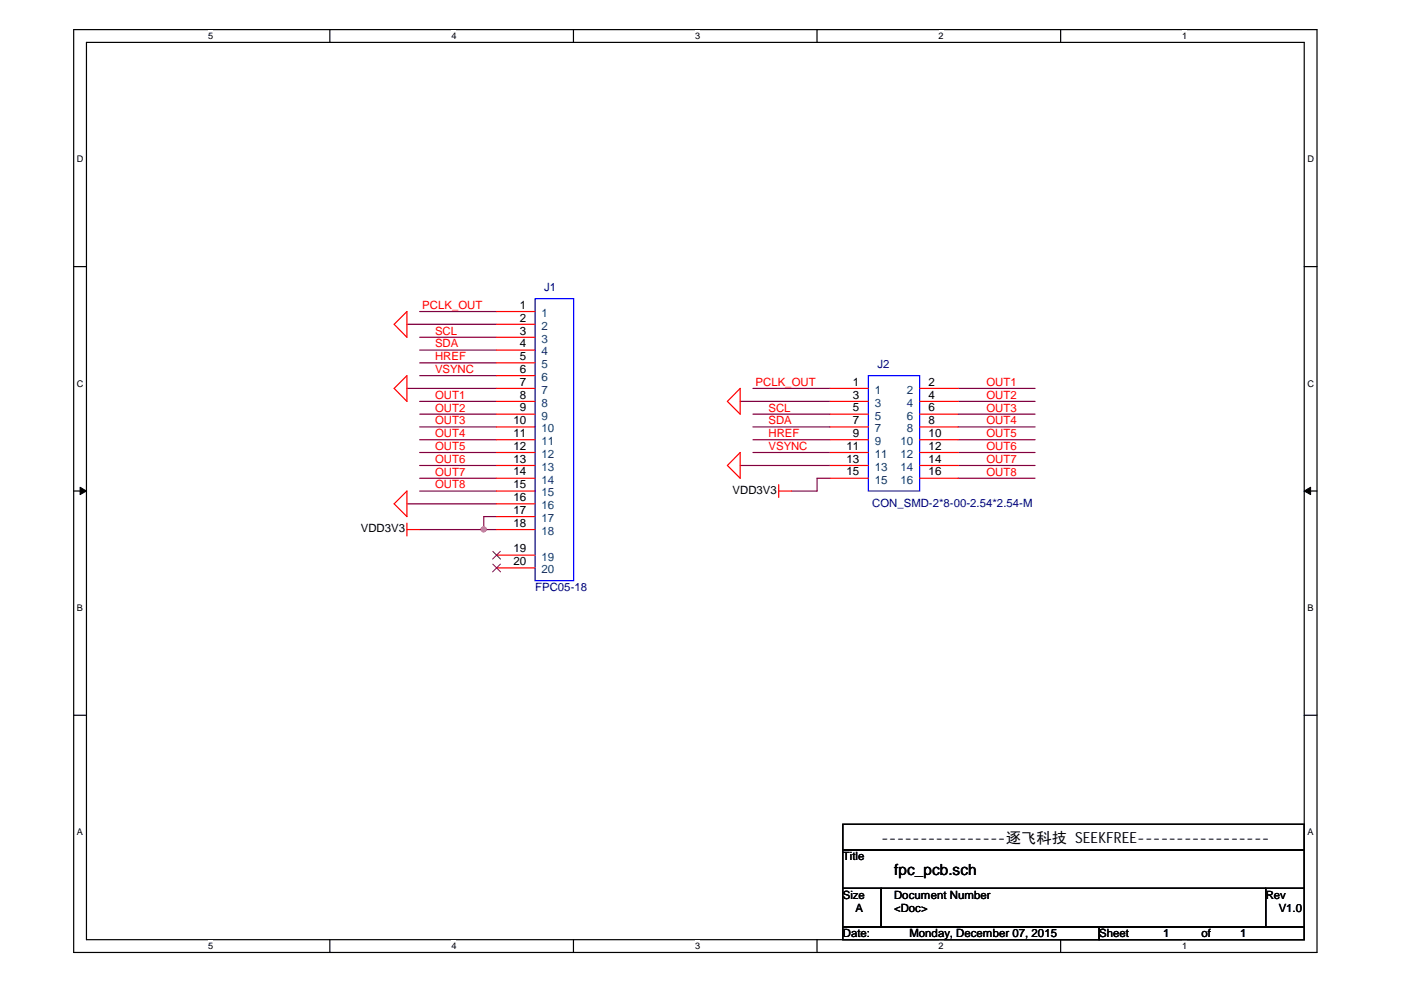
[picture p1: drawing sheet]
<svg xmlns="http://www.w3.org/2000/svg" width="297mm" height="210mm" viewBox="0 0 297 210" stroke-linecap="round" stroke-linejoin="round" font-family="sans-serif">
<path d="M15.6 6.3h263.6v195.6h-263.6zM18.3 9h258.2v190.2h-258.2z" fill="none" stroke="#000" stroke-width=".25"/>
<g fill="#fff">
<path d="M44.1 6.5h1.1v2.2h-1.1z"/>
<path d="M44.1 199.4h1.1v2.2h-1.1z"/>
</g>
<path d="M69.9 6.3v2.7M69.9 199.2v2.7" fill="none" stroke="#000" stroke-width=".25"/>
<g fill="#fff">
<path d="M95.7 6.5h1.1v2.2h-1.1z"/>
<path d="M95.7 199.4h1.1v2.2h-1.1z"/>
</g>
<path d="M121.6 6.3v2.7M121.6 199.2v2.7" fill="none" stroke="#000" stroke-width=".25"/>
<g fill="#fff">
<path d="M147.4 6.5h1v2.2h-1z"/>
<path d="M147.4 199.4h1v2.2h-1z"/>
</g>
<path d="M173.2 6.3v2.7M173.2 199.2v2.7" fill="none" stroke="#000" stroke-width=".25"/>
<g fill="#fff">
<path d="M199 6.5h1.1v2.2h-1.1z"/>
<path d="M199 199.4h1.1v2.2h-1.1z"/>
</g>
<path d="M224.9 6.3v2.7M224.9 199.2v2.7" fill="none" stroke="#000" stroke-width=".25"/>
<g fill="#fff">
<path d="M250.7 6.5h1v2.2h-1z"/>
<path d="M250.7 199.4h1v2.2h-1z"/>
<path d="M16.3 32.7h1.4v2.2h-1.4z"/>
<path d="M277.2 32.7h1.4v2.2h-1.4z"/>
<path d="M16.3 80.2h1.4v2.2h-1.4z"/>
<path d="M277.2 80.2h1.4v2.2h-1.4z"/>
</g>
<path d="M15.6 56.5h2.7M276.5 56.5h2.7" fill="none" stroke="#000" stroke-width=".25"/>
<g fill="#fff">
<path d="M16.3 127.8h1.3v2.2h-1.3z"/>
<path d="M277.2 127.8h1.3v2.2h-1.3z"/>
</g>
<path d="M15.6 104.1h2.7M276.5 104.1h2.7" fill="none" stroke="#000" stroke-width=".25"/>
<g fill="#000" stroke="#000" stroke-width=".21">
<path d="M17 103.3l1.3 .8-1.3 .8z" fill-rule="evenodd"/>
<path d="M276.5 104.1l1.4-.8v1.6z" fill-rule="evenodd"/>
</g>
<g fill="#fff">
<path d="M16.3 175.3h1.3v2.2h-1.3z"/>
<path d="M277.2 175.3h1.3v2.2h-1.3z"/>
</g>
<path d="M15.6 151.7h2.7M276.5 151.7h2.7M178.7 174.8h97.8v5.4h-97.8zM178.7 180.2h97.8v8.2h-97.8zM178.7 188.4h8.1v8.1h-8.1zM178.7 196.5h54.3v2.7h-54.3zM186.8 188.4h81.6v8.1h-81.6zM233 196.5h43.5v2.7h-43.5zM268.4 188.4h8.1v8.1h-8.1z" fill="none" stroke="#000" stroke-width=".25"/>
<g fill="none" stroke="#800040" stroke-width=".25">
<path d="M86.3 68.8h19M89 66.1h16.3M89 79.6h16.3M89 76.9h16.3M89 71.5h16.3M89 74.2h16.3M86.3 82.4h19M89 85.1h16.3M89 87.8h16.3M89 90.5h16.3M89 93.2h16.3M89 95.9h16.3"/>
<path d="M89 98.7h16.3M156.9 85.1h19.1M156.9 98.7h19.1M159.6 82.4h16.4M159.6 87.8h16.4M159.6 90.5h16.4M159.6 93.2h16.4M159.6 95.9h16.4M203.2 82.4h16.3M203.2 85.1h16.3M203.2 87.8h16.3M203.2 90.5h16.3"/>
<path d="M203.2 93.2h16.3M203.2 95.9h16.3M203.2 98.7h16.3M86.3 106.8h19M89 112.3h16.3M89 101.4h16.3M89 104.1h16.3M105.3 109.5h-2.7v2.8M176 101.4h-2.8v2.7h-5.4M203.2 101.4h16.3"/>
</g>
<circle cx="102.6" cy="112.2" r=".52" fill="#f0f" stroke="#f0f" stroke-width=".25"/>
<g fill="none" stroke="#f00" stroke-width=".25">
<path d="M86.3 66.1v5.4l-2.7-2.7zM86.3 79.6v5.5l-2.7-2.7zM105.3 66.1h8.2M105.3 71.5h8.2M105.3 76.9h8.2M105.3 74.2h8.2M105.3 79.6h8.2M105.3 68.8h8.2M105.3 82.4h8.2M105.3 87.8h8.2M105.3 85.1h8.2M105.3 90.5h8.2"/>
<path d="M105.3 93.2h8.2M105.3 95.9h8.2M105.3 98.7h8.2M156.9 82.4v5.4l-2.7-2.7zM156.9 95.9v5.5l-2.7-2.7zM176 82.4h8.1M176 87.8h8.1M176 85.1h8.1M176 90.5h8.1M176 93.2h8.1M176 95.9h8.1M176 98.7h8.1"/>
<path d="M195 82.4h8.2M195 87.8h8.2M195 85.1h8.2M195 90.5h8.2M195 93.2h8.2M195 95.9h8.2M195 98.7h8.2M86.3 104.1v5.4l-2.7-2.7zM86.3 110.9v2.7M86.3 112.3h2.7M105.3 112.3h8.2M105.3 104.1h8.2"/>
<path d="M105.3 101.4h8.2M105.3 106.8h8.2M105.3 109.5h8.2M105.3 117.7h8.2M165.1 104.1h2.7M165.1 102.8v2.7M176 101.4h8.1M195 101.4h8.2M105.3 120.4h8.2"/>
</g>
<path d="M113.5 63.3h8.1v59.8h-8.1zM184.1 79.6h10.9v24.5h-10.9z" fill="none" stroke="#00f" stroke-width=".25"/>
<path d="M104.5 116.9l1.6 1.6M104.5 119.6l1.6 1.7M106.1 116.9l-1.7 1.6M106.1 119.6l-1.7 1.7" fill="none" stroke="#804000" stroke-width=".21"/>
<g font-size="3.3">
<text x="186.8" y="178.7">----------------逐飞科技 SEEKFREE-----------------</text>
<text x="189.6" y="185.6">fpc_pcb.sch</text>
</g>
<g font-size="2.5">
<text x="110.2" y="65.5">1</text>
<text x="110.2" y="70.9">3</text>
<text x="110.2" y="68.2">2</text>
<text x="110.2" y="76.3">5</text>
<text x="110.2" y="73.6">4</text>
<text x="110.2" y="81.8">7</text>
<text x="110.2" y="79.1">6</text>
<text x="180.8" y="81.8">1</text>
<text x="196.9" y="81.8">2</text>
<text x="108.8" y="89.9">10</text>
<text x="110.2" y="87.2">9</text>
<text x="110.2" y="84.5">8</text>
<text x="180.8" y="84.5">3</text>
<text x="180.8" y="87.2">5</text>
<text x="180.8" y="89.9">7</text>
<text x="196.9" y="84.5">4</text>
<text x="196.9" y="87.2">6</text>
<text x="196.9" y="89.9">8</text>
<text x="108.8" y="92.6">11</text>
<text x="108.8" y="95.3">12</text>
<text x="179.5" y="95.3">11</text>
<text x="180.8" y="92.6">9</text>
<text x="196.9" y="92.6">10</text>
<text x="196.9" y="95.3">12</text>
<text x="108.8" y="98.1">13</text>
<text x="108.8" y="100.8">14</text>
<text x="179.5" y="98.1">13</text>
<text x="179.5" y="100.8">15</text>
<text x="196.9" y="98.1">14</text>
<text x="196.9" y="100.8">16</text>
<text x="108.8" y="103.5">15</text>
<text x="108.8" y="106.2">16</text>
<text x="108.8" y="108.9">17</text>
<text x="108.8" y="111.7">18</text>
<text x="108.8" y="117.1">19</text>
<text x="108.8" y="119.8">20</text>
</g>
<g font-size="2.5" fill="#004080">
<text x="114.8" y="67.2">1</text>
<text x="114.8" y="69.9">2</text>
<text x="114.8" y="72.7">3</text>
<text x="114.8" y="75.4">4</text>
<text x="114.8" y="78.1">5</text>
<text x="114.8" y="83.5">7</text>
<text x="114.8" y="80.8">6</text>
<text x="185.5" y="83.5">1</text>
<text x="192.3" y="83.5">2</text>
<text x="114.8" y="89">9</text>
<text x="114.8" y="86.2">8</text>
<text x="185.5" y="86.2">3</text>
<text x="185.5" y="89">5</text>
<text x="192.3" y="86.2">4</text>
<text x="192.3" y="89">6</text>
<text x="114.8" y="91.7">10</text>
<text x="114.8" y="94.4">11</text>
<text x="185.5" y="91.7">7</text>
<text x="185.5" y="94.4">9</text>
<text x="190.9" y="94.4">10</text>
<text x="192.3" y="91.7">8</text>
<text x="114.8" y="97.1">12</text>
<text x="114.8" y="99.8">13</text>
<text x="185.5" y="97.1">11</text>
<text x="185.5" y="99.8">13</text>
<text x="190.9" y="97.1">12</text>
<text x="190.9" y="99.8">14</text>
<text x="114.8" y="102.5">14</text>
<text x="114.8" y="105.3">15</text>
<text x="114.8" y="108">16</text>
<text x="185.5" y="102.5">15</text>
<text x="190.9" y="102.5">16</text>
<text x="114.8" y="110.7">17</text>
<text x="114.8" y="113.4">18</text>
<text x="114.8" y="118.8">19</text>
<text x="114.8" y="121.6">20</text>
</g>
<g font-size="2.4" fill="#f00">
<text x="89.5" y="65.5">PCLK_OUT</text>
<text x="92.2" y="71">SCL</text>
<text x="92.2" y="76.4">HREF</text>
<text x="92.2" y="73.7">SDA</text>
<text x="92.2" y="79.1">VSYNC</text>
<text x="160.2" y="81.8">PCLK_OUT</text>
<text x="209.1" y="81.8">OUT1</text>
<text x="92.2" y="84.6">OUT1</text>
<text x="92.2" y="87.3">OUT2</text>
<text x="92.2" y="90">OUT3</text>
<text x="162.9" y="87.3">SCL</text>
<text x="162.9" y="90">SDA</text>
<text x="209.1" y="84.6">OUT2</text>
<text x="209.1" y="87.3">OUT3</text>
<text x="209.1" y="90">OUT4</text>
<text x="92.2" y="92.7">OUT4</text>
<text x="92.2" y="95.4">OUT5</text>
<text x="162.9" y="95.4">VSYNC</text>
<text x="162.9" y="92.7">HREF</text>
<text x="209.1" y="92.7">OUT5</text>
<text x="209.1" y="95.4">OUT6</text>
<text x="92.2" y="98.1">OUT6</text>
<text x="92.2" y="100.9">OUT7</text>
<text x="209.1" y="98.1">OUT7</text>
<text x="209.1" y="100.9">OUT8</text>
<text x="92.2" y="103.6">OUT8</text>
</g>
<g font-size="2.4" fill="#000080">
<text x="115.4" y="61.7">J1</text>
<text x="186" y="78">J2</text>
<text x="184.9" y="107.4">CON_SMD-2*8-00-2.54*2.54-M</text>
<text x="113.5" y="125.3">FPC05-18</text>
</g>
<g font-size="2.4">
<text x="155.3" y="104.7">VDD3V3</text>
<text x="76.5" y="112.8">VDD3V3</text>
<text x="178.7" y="182.4">Title</text>
<text x="178.7" y="190.6">Size</text>
<text x="189.6" y="190.6">Document Number</text>
<text x="268.4" y="190.6">Rev</text>
<text x="181.4" y="193.3">A</text>
<text x="189.6" y="193.3">&lt;Doc&gt;</text>
<text x="271.1" y="193.3">V1.0</text>
<text x="178.7" y="198.7">Date:</text>
<text x="192.8" y="198.7">Monday, December 07, 2015</text>
<text x="233" y="198.7">Sheet</text>
<text x="246.6" y="198.7">1</text>
<text x="254.8" y="198.7">of</text>
<text x="262.9" y="198.7">1</text>
</g>
<g font-size="1.9">
<text x="44.1" y="8.3">5</text>
<text x="95.7" y="8.3">4</text>
<text x="147.4" y="8.3">3</text>
<text x="199" y="8.3">2</text>
<text x="250.7" y="8.3">1</text>
<text x="16.3" y="34.4">D</text>
<text x="277.2" y="34.4">D</text>
<text x="16.3" y="82">C</text>
<text x="277.2" y="82">C</text>
<text x="16.3" y="129.6">B</text>
<text x="277.2" y="129.6">B</text>
<text x="16.3" y="177.1">A</text>
<text x="277.2" y="177.1">A</text>
<text x="44.1" y="201.2">5</text>
<text x="95.7" y="201.2">4</text>
<text x="147.4" y="201.2">3</text>
<text x="199" y="201.2">2</text>
<text x="250.7" y="201.2">1</text>
</g>
</svg>
